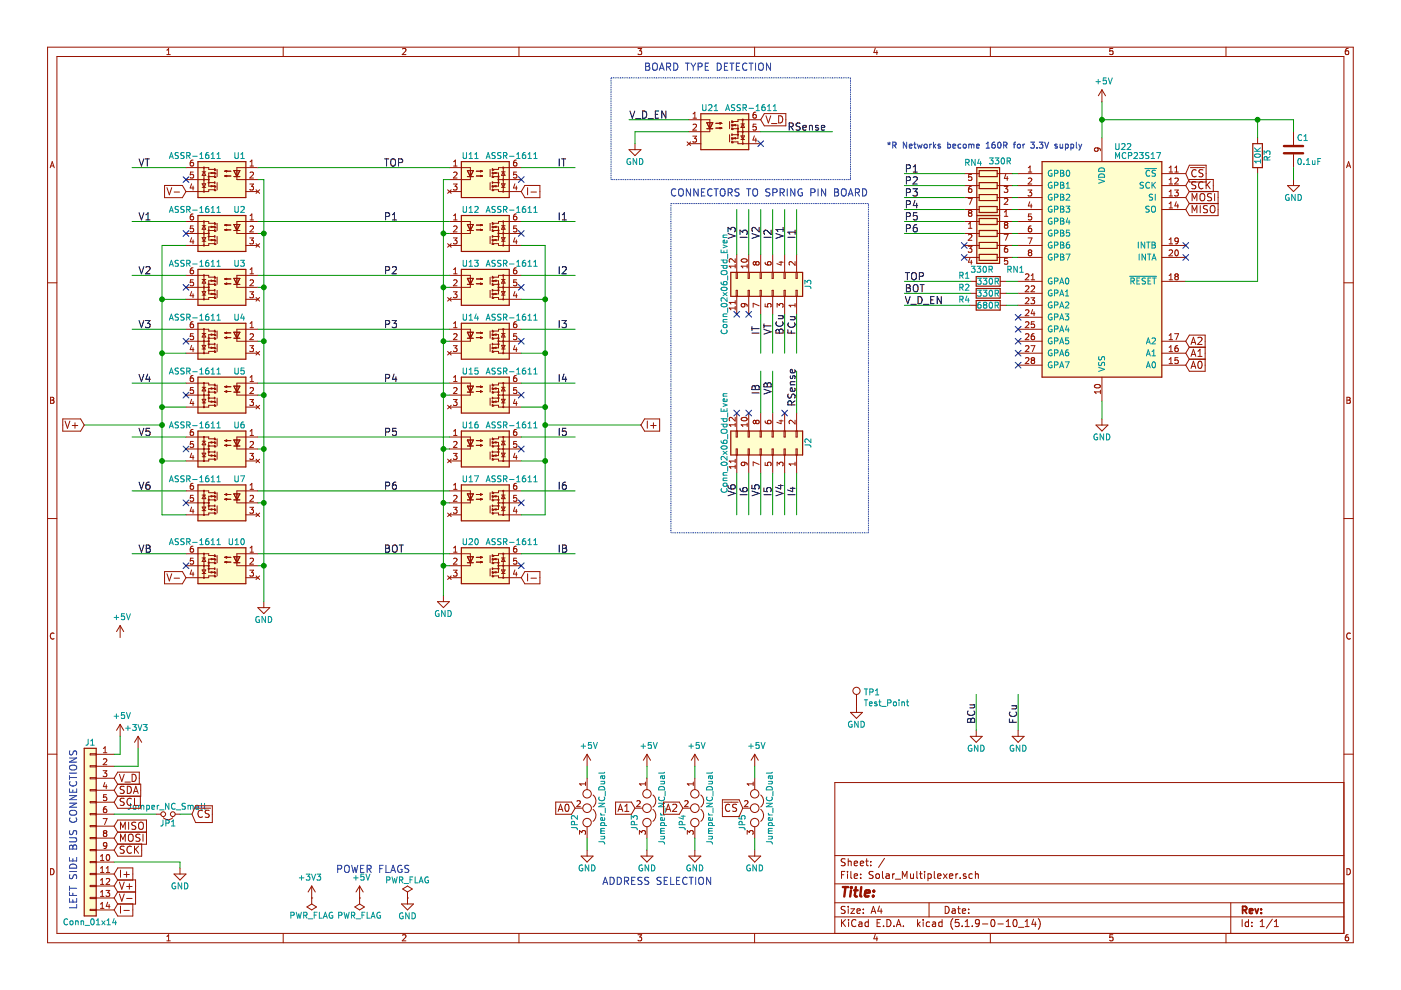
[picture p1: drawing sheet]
EESchema Schematic File Version 4
EELAYER 30 0
EELAYER END
$Descr A4 11693 8268
encoding utf-8
Sheet 1 1
Title ""
Date ""
Rev ""
Comp ""
Comment1 ""
Comment2 ""
Comment3 ""
Comment4 ""
$EndDescr
$Comp
L power:GND #PWR01
U 1 1
P 4900 7100
F 0 "#PWR01" H 4900 6850 50  0001 C CNN
F 1 "GND" H 4900 6950 50  0000 C CNN
F 2 "" H 4900 7100 50  0000 C CNN
F 3 "" H 4900 7100 50  0000 C CNN
	1    4900 7100
	-1   0    0    -1  
$EndComp
Text GLabel 4800 6750 0    60   Input ~ 0
A0
$Comp
L power:GND #PWR03
U 1 1
P 5400 7100
F 0 "#PWR03" H 5400 6850 50  0001 C CNN
F 1 "GND" H 5400 6950 50  0000 C CNN
F 2 "" H 5400 7100 50  0000 C CNN
F 3 "" H 5400 7100 50  0000 C CNN
	1    5400 7100
	-1   0    0    -1  
$EndComp
Text GLabel 5300 6750 0    60   Input ~ 0
A1
$Comp
L power:GND #PWR05
U 1 1
P 5800 7100
F 0 "#PWR05" H 5800 6850 50  0001 C CNN
F 1 "GND" H 5800 6950 50  0000 C CNN
F 2 "" H 5800 7100 50  0000 C CNN
F 3 "" H 5800 7100 50  0000 C CNN
	1    5800 7100
	-1   0    0    -1  
$EndComp
Text GLabel 5700 6750 0    60   Input ~ 0
A2
Text Notes 5950 7400 2    60   ~ 0
ADDRESS SELECTION
$Comp
L power:GND #PWR07
U 1 1
P 3400 7500
F 0 "#PWR07" H 3400 7250 50  0001 C CNN
F 1 "GND" H 3400 7350 50  0000 C CNN
F 2 "" H 3400 7500 50  0000 C CNN
F 3 "" H 3400 7500 50  0000 C CNN
	1    3400 7500
	1    0    0    -1  
$EndComp
$Comp
L power:PWR_FLAG #FLG09
U 1 1
P 3000 7500
F 0 "#FLG09" H 3000 7575 50  0001 C CNN
F 1 "PWR_FLAG" H 3000 7650 50  0000 C CNN
F 2 "" H 3000 7500 50  0000 C CNN
F 3 "" H 3000 7500 50  0000 C CNN
	1    3000 7500
	-1   0    0    1   
$EndComp
$Comp
L power:PWR_FLAG #FLG010
U 1 1
P 3400 7500
F 0 "#FLG010" H 3400 7575 50  0001 C CNN
F 1 "PWR_FLAG" H 3400 7650 50  0000 C CNN
F 2 "" H 3400 7500 50  0000 C CNN
F 3 "" H 3400 7500 50  0000 C CNN
	1    3400 7500
	1    0    0    -1  
$EndComp
Text Notes 2800 7300 0    60   ~ 0
POWER FLAGS
$Comp
L power:PWR_FLAG #FLG011
U 1 1
P 2600 7500
F 0 "#FLG011" H 2600 7575 50  0001 C CNN
F 1 "PWR_FLAG" H 2600 7650 50  0000 C CNN
F 2 "" H 2600 7500 50  0000 C CNN
F 3 "" H 2600 7500 50  0000 C CNN
	1    2600 7500
	1    0    0    1   
$EndComp
$Comp
L power:+3V3 #PWR012
U 1 1
P 2600 7500
F 0 "#PWR012" H 2600 7350 50  0001 C CNN
F 1 "+3V3" H 2615 7673 50  0000 C CNN
F 2 "" H 2600 7500 50  0001 C CNN
F 3 "" H 2600 7500 50  0001 C CNN
	1    2600 7500
	-1   0    0    -1  
$EndComp
$Comp
L Interface_Expansion:MCP23S17_SP U22
U 1 1
P 9200 2250
F 0 "U22" H 9100 3275 50  0000 R CNN
F 1 "MCP23S17" H 9100 3200 50  0000 R CNN
F 2 "Package_DIP:DIP-28_W7.62mm" H 9250 1300 50  0001 L CNN
F 3 "" H 9450 3250 50  0001 C CNN
F 4 "1292238" H -750 150 50  0001 C CNN "farnellCode"
	1    9200 2250
	-1   0    0    -1  
$EndComp
$Comp
L solar_mux_1-rescue:ASSR-1611-myParts-solar_mux-rescue U7
U 1 1
P 1850 4200
F 0 "U7" H 1650 4400 50  0000 L CNN
F 1 "ASSR-1611" H 1850 4400 50  0000 L CNN
F 2 "Package_DIP:DIP-6_W7.62mm" H 1650 4000 50  0001 L CIN
F 3 "" H 1800 4250 50  0001 L CNN
F 4 "1708441" H 0   0   50  0001 C CNN "farnellCode"
	1    1850 4200
	-1   0    0    -1  
$EndComp
$Comp
L solar_mux_1-rescue:ASSR-1611-myParts-solar_mux-rescue U10
U 1 1
P 1850 4725
F 0 "U10" H 1650 4925 50  0000 L CNN
F 1 "ASSR-1611" H 1850 4925 50  0000 L CNN
F 2 "Package_DIP:DIP-6_W7.62mm" H 1650 4525 50  0001 L CIN
F 3 "" H 1800 4775 50  0001 L CNN
F 4 "1708441" H 0   -825 50  0001 C CNN "farnellCode"
	1    1850 4725
	-1   0    0    -1  
$EndComp
$Comp
L solar_mux_1-rescue:ASSR-1611-myParts-solar_mux-rescue U6
U 1 1
P 1850 3750
F 0 "U6" H 1650 3950 50  0000 L CNN
F 1 "ASSR-1611" H 1850 3950 50  0000 L CNN
F 2 "Package_DIP:DIP-6_W7.62mm" H 1650 3550 50  0001 L CIN
F 3 "" H 1800 3800 50  0001 L CNN
F 4 "1708441" H 0   0   50  0001 C CNN "farnellCode"
	1    1850 3750
	-1   0    0    -1  
$EndComp
$Comp
L solar_mux_1-rescue:ASSR-1611-myParts-solar_mux-rescue U3
U 1 1
P 1850 2400
F 0 "U3" H 1650 2600 50  0000 L CNN
F 1 "ASSR-1611" H 1850 2600 50  0000 L CNN
F 2 "Package_DIP:DIP-6_W7.62mm" H 1650 2200 50  0001 L CIN
F 3 "" H 1800 2450 50  0001 L CNN
F 4 "1708441" H 0   0   50  0001 C CNN "farnellCode"
	1    1850 2400
	-1   0    0    -1  
$EndComp
$Comp
L solar_mux_1-rescue:ASSR-1611-myParts-solar_mux-rescue U2
U 1 1
P 1850 1950
F 0 "U2" H 1650 2150 50  0000 L CNN
F 1 "ASSR-1611" H 1850 2150 50  0000 L CNN
F 2 "Package_DIP:DIP-6_W7.62mm" H 1650 1750 50  0001 L CIN
F 3 "" H 1800 2000 50  0001 L CNN
F 4 "1708441" H 0   0   50  0001 C CNN "farnellCode"
	1    1850 1950
	-1   0    0    -1  
$EndComp
$Comp
L solar_mux_1-rescue:ASSR-1611-myParts-solar_mux-rescue U5
U 1 1
P 1850 3300
F 0 "U5" H 1650 3500 50  0000 L CNN
F 1 "ASSR-1611" H 1850 3500 50  0000 L CNN
F 2 "Package_DIP:DIP-6_W7.62mm" H 1650 3100 50  0001 L CIN
F 3 "" H 1800 3350 50  0001 L CNN
F 4 "1708441" H 0   0   50  0001 C CNN "farnellCode"
	1    1850 3300
	-1   0    0    -1  
$EndComp
$Comp
L solar_mux_1-rescue:ASSR-1611-myParts-solar_mux-rescue U4
U 1 1
P 1850 2850
F 0 "U4" H 1650 3050 50  0000 L CNN
F 1 "ASSR-1611" H 1850 3050 50  0000 L CNN
F 2 "Package_DIP:DIP-6_W7.62mm" H 1650 2650 50  0001 L CIN
F 3 "" H 1800 2900 50  0001 L CNN
F 4 "1708441" H 0   0   50  0001 C CNN "farnellCode"
	1    1850 2850
	-1   0    0    -1  
$EndComp
$Comp
L solar_mux_1-rescue:ASSR-1611-myParts-solar_mux-rescue U1
U 1 1
P 1850 1500
F 0 "U1" H 1650 1700 50  0000 L CNN
F 1 "ASSR-1611" H 1850 1700 50  0000 L CNN
F 2 "Package_DIP:DIP-6_W7.62mm" H 1650 1300 50  0001 L CIN
F 3 "" H 1800 1550 50  0001 L CNN
F 4 "1708441" H 0   0   50  0001 C CNN "farnellCode"
	1    1850 1500
	-1   0    0    -1  
$EndComp
$Comp
L solar_mux_1-rescue:ASSR-1611-myParts-solar_mux-rescue U17
U 1 1
P 4050 4200
F 0 "U17" H 3850 4400 50  0000 L CNN
F 1 "ASSR-1611" H 4050 4400 50  0000 L CNN
F 2 "Package_DIP:DIP-6_W7.62mm" H 3850 4000 50  0001 L CIN
F 3 "" H 4000 4250 50  0001 L CNN
F 4 "1708441" H 0   0   50  0001 C CNN "farnellCode"
	1    4050 4200
	1    0    0    -1  
$EndComp
$Comp
L solar_mux_1-rescue:ASSR-1611-myParts-solar_mux-rescue U20
U 1 1
P 4050 4725
F 0 "U20" H 3850 4925 50  0000 L CNN
F 1 "ASSR-1611" H 4050 4925 50  0000 L CNN
F 2 "Package_DIP:DIP-6_W7.62mm" H 3850 4525 50  0001 L CIN
F 3 "" H 4000 4775 50  0001 L CNN
F 4 "1708441" H 0   -825 50  0001 C CNN "farnellCode"
	1    4050 4725
	1    0    0    -1  
$EndComp
$Comp
L solar_mux_1-rescue:ASSR-1611-myParts-solar_mux-rescue U16
U 1 1
P 4050 3750
F 0 "U16" H 3850 3950 50  0000 L CNN
F 1 "ASSR-1611" H 4050 3950 50  0000 L CNN
F 2 "Package_DIP:DIP-6_W7.62mm" H 3850 3550 50  0001 L CIN
F 3 "" H 4000 3800 50  0001 L CNN
F 4 "1708441" H 0   0   50  0001 C CNN "farnellCode"
	1    4050 3750
	1    0    0    -1  
$EndComp
$Comp
L solar_mux_1-rescue:ASSR-1611-myParts-solar_mux-rescue U13
U 1 1
P 4050 2400
F 0 "U13" H 3850 2600 50  0000 L CNN
F 1 "ASSR-1611" H 4050 2600 50  0000 L CNN
F 2 "Package_DIP:DIP-6_W7.62mm" H 3850 2200 50  0001 L CIN
F 3 "" H 4000 2450 50  0001 L CNN
F 4 "1708441" H 0   0   50  0001 C CNN "farnellCode"
	1    4050 2400
	1    0    0    -1  
$EndComp
$Comp
L solar_mux_1-rescue:ASSR-1611-myParts-solar_mux-rescue U12
U 1 1
P 4050 1950
F 0 "U12" H 3850 2150 50  0000 L CNN
F 1 "ASSR-1611" H 4050 2150 50  0000 L CNN
F 2 "Package_DIP:DIP-6_W7.62mm" H 3850 1750 50  0001 L CIN
F 3 "" H 4000 2000 50  0001 L CNN
F 4 "1708441" H 0   0   50  0001 C CNN "farnellCode"
	1    4050 1950
	1    0    0    -1  
$EndComp
$Comp
L solar_mux_1-rescue:ASSR-1611-myParts-solar_mux-rescue U15
U 1 1
P 4050 3300
F 0 "U15" H 3850 3500 50  0000 L CNN
F 1 "ASSR-1611" H 4050 3500 50  0000 L CNN
F 2 "Package_DIP:DIP-6_W7.62mm" H 3850 3100 50  0001 L CIN
F 3 "" H 4000 3350 50  0001 L CNN
F 4 "1708441" H 0   0   50  0001 C CNN "farnellCode"
	1    4050 3300
	1    0    0    -1  
$EndComp
$Comp
L solar_mux_1-rescue:ASSR-1611-myParts-solar_mux-rescue U14
U 1 1
P 4050 2850
F 0 "U14" H 3850 3050 50  0000 L CNN
F 1 "ASSR-1611" H 4050 3050 50  0000 L CNN
F 2 "Package_DIP:DIP-6_W7.62mm" H 3850 2650 50  0001 L CIN
F 3 "" H 4000 2900 50  0001 L CNN
F 4 "1708441" H 0   0   50  0001 C CNN "farnellCode"
	1    4050 2850
	1    0    0    -1  
$EndComp
$Comp
L solar_mux_1-rescue:ASSR-1611-myParts-solar_mux-rescue U11
U 1 1
P 4050 1500
F 0 "U11" H 3850 1700 50  0000 L CNN
F 1 "ASSR-1611" H 4050 1700 50  0000 L CNN
F 2 "Package_DIP:DIP-6_W7.62mm" H 3850 1300 50  0001 L CIN
F 3 "" H 4000 1550 50  0001 L CNN
F 4 "1708441" H 0   0   50  0001 C CNN "farnellCode"
	1    4050 1500
	1    0    0    -1  
$EndComp
$Comp
L Connector_Generic:Conn_02x06_Odd_Even J2
U 1 1
P 6450 3750
F 0 "J2" H 6500 4050 50  0000 C CNN
F 1 "Conn_02x06_Odd_Even" H 6500 3350 50  0000 C CNN
F 2 "Connector_PinHeader_2.54mm:PinHeader_2x06_P2.54mm_Vertical" H 6450 3750 50  0001 C CNN
F 3 "" H 6450 3750 50  0001 C CNN
F 4 "ESQ-106-44-G-D-004" H -1400 -650 50  0001 C CNN "samtec"
	1    6450 3750
	0    1    -1   0   
$EndComp
Text Label 6150 4150 1    60   ~ 0
V6
Text Label 6250 4150 1    60   ~ 0
I6
Text Label 6350 4150 1    60   ~ 0
V5
Text Label 6450 4150 1    60   ~ 0
I5
Text Label 6550 4150 1    60   ~ 0
V4
Text Label 6650 4150 1    60   ~ 0
I4
Text Label 6350 3300 1    60   ~ 0
IB
Text Label 6450 3300 1    60   ~ 0
VB
Text Label 6650 3400 1    60   ~ 0
RSense
Text Label 6150 2000 1    60   ~ 0
V3
Text Label 6250 2000 1    60   ~ 0
I3
Text Label 6350 2000 1    60   ~ 0
V2
Text Label 6550 2000 1    60   ~ 0
V1
Text Label 6650 2000 1    60   ~ 0
I1
Text Label 6450 2800 1    60   ~ 0
VT
Text Label 6550 2800 1    60   ~ 0
BCu
Text Label 6650 2800 1    60   ~ 0
FCu
Text GLabel 9900 1750 2    60   Input ~ 0
MISO
Text GLabel 9900 1650 2    60   Input ~ 0
MOSI
Text GLabel 9900 1550 2    60   Input ~ 0
SCK
Text GLabel 9900 1450 2    60   Input ~ 0
~CS
$Comp
L power:GND #PWR013
U 1 1
P 6300 7100
F 0 "#PWR013" H 6300 6850 50  0001 C CNN
F 1 "GND" H 6300 6950 50  0000 C CNN
F 2 "" H 6300 7100 50  0000 C CNN
F 3 "" H 6300 7100 50  0000 C CNN
	1    6300 7100
	-1   0    0    -1  
$EndComp
Text GLabel 6200 6750 0    60   Input ~ 0
~CS
NoConn ~ 9900 2050
NoConn ~ 9900 2150
$Comp
L Device:C C1
U 1 1
P 10800 1250
F 0 "C1" H 10825 1350 50  0000 L CNN
F 1 "0.1uF" H 10825 1150 50  0000 L CNN
F 2 "Capacitor_THT:CP_Radial_D8.0mm_P2.50mm" H 10838 1100 50  0001 C CNN
F 3 "" H 10800 1250 50  0001 C CNN
F 4 "1759312" H -100 300 50  0001 C CNN "farnellCode"
	1    10800 1250
	1    0    0    -1  
$EndComp
Text GLabel 9900 3050 2    60   Input ~ 0
A0
Text GLabel 9900 2950 2    60   Input ~ 0
A1
Text GLabel 9900 2850 2    60   Input ~ 0
A2
$Comp
L power:GND #PWR015
U 1 1
P 10800 1500
F 0 "#PWR015" H 10800 1250 50  0001 C CNN
F 1 "GND" H 10800 1350 50  0000 C CNN
F 2 "" H 10800 1500 50  0000 C CNN
F 3 "" H 10800 1500 50  0000 C CNN
	1    10800 1500
	1    0    0    -1  
$EndComp
$Comp
L power:GND #PWR017
U 1 1
P 9200 3500
F 0 "#PWR017" H 9200 3250 50  0001 C CNN
F 1 "GND" H 9200 3350 50  0000 C CNN
F 2 "" H 9200 3500 50  0000 C CNN
F 3 "" H 9200 3500 50  0000 C CNN
	1    9200 3500
	1    0    0    -1  
$EndComp
NoConn ~ 8500 2650
NoConn ~ 8500 2750
NoConn ~ 8500 2850
NoConn ~ 8500 2950
NoConn ~ 8500 3050
Text Label 7550 2450 0    60   ~ 0
BOT
Text Label 7550 2350 0    60   ~ 0
TOP
Text Label 7550 1450 0    60   ~ 0
P1
Text Label 7550 1550 0    60   ~ 0
P2
Text Label 7550 1650 0    60   ~ 0
P3
Text Label 7550 1750 0    60   ~ 0
P4
Text Label 7550 1850 0    60   ~ 0
P5
Text Label 7550 1950 0    60   ~ 0
P6
$Comp
L power:GND #PWR021
U 1 1
P 2200 5025
F 0 "#PWR021" H 2200 4775 50  0001 C CNN
F 1 "GND" H 2200 4875 50  0000 C CNN
F 2 "" H 2200 5025 50  0000 C CNN
F 3 "" H 2200 5025 50  0000 C CNN
	1    2200 5025
	1    0    0    -1  
$EndComp
NoConn ~ 4350 1500
NoConn ~ 4350 1950
NoConn ~ 4350 2400
NoConn ~ 4350 2850
NoConn ~ 4350 3300
NoConn ~ 4350 3750
NoConn ~ 4350 4200
NoConn ~ 4350 4725
NoConn ~ 1550 4725
NoConn ~ 1550 4200
NoConn ~ 1550 3750
NoConn ~ 1550 3300
NoConn ~ 1550 2850
NoConn ~ 1550 2400
NoConn ~ 1550 1950
NoConn ~ 1550 1500
Wire Wire Line
	6350 3450 6350 3100
Wire Wire Line
	6450 3450 6450 3100
Wire Wire Line
	6650 3450 6650 3100
Wire Wire Line
	6150 3950 6150 4300
Wire Wire Line
	6250 3950 6250 4300
Wire Wire Line
	6350 3950 6350 4300
Wire Wire Line
	6450 3950 6450 4300
Wire Wire Line
	6550 3950 6550 4300
Wire Wire Line
	6650 3950 6650 4300
Wire Wire Line
	6150 2125 6150 1750
Wire Wire Line
	6250 2125 6250 1750
Wire Wire Line
	6350 2125 6350 1750
Wire Wire Line
	6450 2125 6450 1750
Wire Wire Line
	6550 2125 6550 1750
Wire Wire Line
	6650 2125 6650 1750
Wire Wire Line
	6350 2625 6350 2950
Wire Wire Line
	6450 2625 6450 2950
Wire Wire Line
	6550 2625 6550 2950
Wire Wire Line
	6650 2625 6650 2950
Wire Wire Line
	10800 1400 10800 1500
Wire Wire Line
	10800 1000 10800 1100
Wire Wire Line
	9200 850  9200 1000
Connection ~ 9200 1000
Wire Wire Line
	9200 3350 9200 3500
Connection ~ 10500 1000
Wire Wire Line
	8500 2150 8450 2150
Wire Wire Line
	8500 2050 8450 2050
Wire Wire Line
	8500 1950 8450 1950
Wire Wire Line
	8500 1850 8450 1850
Wire Wire Line
	8500 1750 8450 1750
Wire Wire Line
	8500 1650 8450 1650
Wire Wire Line
	8500 1550 8450 1550
Wire Wire Line
	8500 1450 8450 1450
Wire Wire Line
	2150 1400 3750 1400
Wire Wire Line
	2150 1850 3750 1850
Wire Wire Line
	2150 2300 3750 2300
Wire Wire Line
	2150 2750 3750 2750
Wire Wire Line
	2150 3200 3750 3200
Wire Wire Line
	2150 3650 3750 3650
Wire Wire Line
	2150 4100 3750 4100
Wire Wire Line
	2150 4625 3750 4625
Text Label 3200 1400 0    60   ~ 0
TOP
Text Label 3200 4625 0    60   ~ 0
BOT
Text Label 3200 1850 0    60   ~ 0
P1
Text Label 3200 2750 0    60   ~ 0
P3
Text Label 3200 2300 0    60   ~ 0
P2
Text Label 3200 3200 0    60   ~ 0
P4
Text Label 3200 3650 0    60   ~ 0
P5
Text Label 3200 4100 0    60   ~ 0
P6
Text GLabel 4350 4825 2    60   Input ~ 0
I-
Text GLabel 4350 1600 2    60   Input ~ 0
I-
Text GLabel 1550 4825 0    60   Input ~ 0
V-
Text GLabel 1550 1600 0    60   Input ~ 0
V-
Wire Wire Line
	4350 1400 4800 1400
Wire Wire Line
	4350 1850 4800 1850
Wire Wire Line
	4350 2300 4800 2300
Wire Wire Line
	4350 2750 4800 2750
Wire Wire Line
	4350 3200 4800 3200
Wire Wire Line
	4350 3650 4800 3650
Wire Wire Line
	4350 4100 4800 4100
Wire Wire Line
	4350 4625 4800 4625
Wire Wire Line
	1550 1400 1100 1400
Wire Wire Line
	1550 1850 1100 1850
Wire Wire Line
	1550 2300 1100 2300
Wire Wire Line
	1550 2750 1100 2750
Wire Wire Line
	1550 3200 1100 3200
Wire Wire Line
	1550 3650 1100 3650
Wire Wire Line
	1550 4100 1100 4100
Wire Wire Line
	1550 4625 1100 4625
Wire Wire Line
	4550 2050 4350 2050
Wire Wire Line
	1550 2050 1350 2050
Wire Wire Line
	1350 2050 1350 2500
Wire Wire Line
	4350 2500 4550 2500
Connection ~ 4550 2500
Wire Wire Line
	4350 2950 4550 2950
Connection ~ 4550 2950
Wire Wire Line
	4350 3400 4550 3400
Connection ~ 4550 3400
Wire Wire Line
	4350 3850 4550 3850
Connection ~ 4550 3850
Wire Wire Line
	4350 4300 4550 4300
Wire Wire Line
	1550 2500 1350 2500
Connection ~ 1350 2500
Wire Wire Line
	1350 2950 1550 2950
Connection ~ 1350 2950
Wire Wire Line
	1550 3400 1350 3400
Connection ~ 1350 3400
Wire Wire Line
	1550 3850 1350 3850
Connection ~ 1350 3850
Wire Wire Line
	1550 4300 1350 4300
Text Label 7550 2550 0    60   ~ 0
V_D_EN
Text GLabel 1600 6800 2    60   Input ~ 0
~CS
Text GLabel 950  6900 2    60   Input ~ 0
MISO
Text GLabel 950  7000 2    60   Input ~ 0
MOSI
Text GLabel 950  7100 2    60   Input ~ 0
SCK
Text GLabel 950  7500 2    60   Input ~ 0
V-
Text GLabel 950  7300 2    60   Input ~ 0
I+
Text GLabel 950  7600 2    60   Input ~ 0
I-
Text GLabel 950  7400 2    60   Input ~ 0
V+
$Comp
L power:GND #PWR022
U 1 1
P 1500 7250
F 0 "#PWR022" H 1500 7000 50  0001 C CNN
F 1 "GND" H 1500 7100 50  0000 C CNN
F 2 "" H 1500 7250 50  0000 C CNN
F 3 "" H 1500 7250 50  0000 C CNN
	1    1500 7250
	-1   0    0    -1  
$EndComp
$Comp
L power:+3V3 #PWR024
U 1 1
P 1150 6250
F 0 "#PWR024" H 1150 6100 50  0001 C CNN
F 1 "+3V3" H 1165 6423 50  0000 C CNN
F 2 "" H 1150 6250 50  0001 C CNN
F 3 "" H 1150 6250 50  0001 C CNN
	1    1150 6250
	-1   0    0    -1  
$EndComp
Text GLabel 950  6700 2    60   Input ~ 0
SCL
Text GLabel 950  6600 2    60   Input ~ 0
SDA
Wire Wire Line
	950  6400 1150 6400
Wire Wire Line
	1150 6400 1150 6250
Wire Wire Line
	950  6300 1000 6300
Wire Wire Line
	950  7200 1500 7200
Wire Wire Line
	1500 7200 1500 7250
Wire Wire Line
	950  6800 1300 6800
Wire Wire Line
	1500 6800 1600 6800
$Comp
L Connector_Generic:Conn_01x14 J1
U 1 1
P 750 6900
F 0 "J1" H 750 7600 50  0000 C CNN
F 1 "Conn_01x14" H 750 6100 50  0000 C CNN
F 2 "Connector_PinHeader_2.54mm:PinHeader_1x14_P2.54mm_Vertical" H 750 6900 50  0001 C CNN
F 3 "" H 750 6900 50  0001 C CNN
F 4 "2037821" H 0   0   50  0001 C CNN "farnellCode"
	1    750  6900
	-1   0    0    -1  
$EndComp
Text GLabel 950  6500 2    60   Input ~ 0
V_D
$Comp
L solar_mux_1-rescue:ASSR-1611-myParts-solar_mux-rescue U21
U 1 1
P 6050 1100
F 0 "U21" H 5850 1300 50  0000 L CNN
F 1 "ASSR-1611" H 6050 1300 50  0000 L CNN
F 2 "Package_DIP:DIP-6_W7.62mm" H 5850 900 50  0001 L CIN
F 3 "" H 6000 1150 50  0001 L CNN
F 4 "1708441" H 0   0   50  0001 C CNN "farnellCode"
	1    6050 1100
	1    0    0    -1  
$EndComp
Wire Wire Line
	5750 1000 5250 1000
Text Label 5250 1000 0    60   ~ 0
V_D_EN
NoConn ~ 6350 1200
$Comp
L Device:Jumper_NC_Small JP1
U 1 1
P 1400 6800
F 0 "JP1" H 1400 6880 50  0000 C CNN
F 1 "Jumper_NC_Small" H 1410 6740 50  0000 C CNN
F 2 "Jumper:SolderJumper-2_P1.3mm_Open_RoundedPad1.0x1.5mm" H 1400 6800 50  0001 C CNN
F 3 "" H 1400 6800 50  0001 C CNN
	1    1400 6800
	-1   0    0    1   
$EndComp
$Comp
L Device:Jumper_NC_Dual JP5
U 1 1
P 6300 6750
F 0 "JP5" H 6350 6650 50  0000 L CNN
F 1 "Jumper_NC_Dual" H 6300 6850 50  0000 C BNN
F 2 "Jumper:SolderJumper-3_P1.3mm_Open_RoundedPad1.0x1.5mm_NumberLabels" H 6300 6750 50  0001 C CNN
F 3 "" H 6300 6750 50  0001 C CNN
	1    6300 6750
	0    1    1    0   
$EndComp
Wire Wire Line
	6300 6400 6300 6500
Wire Wire Line
	6300 7000 6300 7100
$Comp
L Device:Jumper_NC_Dual JP4
U 1 1
P 5800 6750
F 0 "JP4" H 5850 6650 50  0000 L CNN
F 1 "Jumper_NC_Dual" H 5800 6850 50  0000 C BNN
F 2 "Jumper:SolderJumper-3_P1.3mm_Open_RoundedPad1.0x1.5mm_NumberLabels" H 5800 6750 50  0001 C CNN
F 3 "" H 5800 6750 50  0001 C CNN
	1    5800 6750
	0    1    1    0   
$EndComp
Wire Wire Line
	5800 6500 5800 6400
Wire Wire Line
	5800 7000 5800 7100
$Comp
L Device:Jumper_NC_Dual JP3
U 1 1
P 5400 6750
F 0 "JP3" H 5450 6650 50  0000 L CNN
F 1 "Jumper_NC_Dual" H 5400 6850 50  0000 C BNN
F 2 "Jumper:SolderJumper-3_P1.3mm_Open_RoundedPad1.0x1.5mm_NumberLabels" H 5400 6750 50  0001 C CNN
F 3 "" H 5400 6750 50  0001 C CNN
	1    5400 6750
	0    1    1    0   
$EndComp
$Comp
L Device:Jumper_NC_Dual JP2
U 1 1
P 4900 6750
F 0 "JP2" H 4950 6650 50  0000 L CNN
F 1 "Jumper_NC_Dual" H 4900 6850 50  0000 C BNN
F 2 "Jumper:SolderJumper-3_P1.3mm_Open_RoundedPad1.0x1.5mm_NumberLabels" H 4900 6750 50  0001 C CNN
F 3 "" H 4900 6750 50  0001 C CNN
	1    4900 6750
	0    1    1    0   
$EndComp
Wire Wire Line
	4900 6500 4900 6400
Wire Wire Line
	4900 7000 4900 7100
Wire Wire Line
	5400 7100 5400 7000
Wire Wire Line
	5400 6500 5400 6400
Text GLabel 6350 1000 2    60   Input ~ 0
V_D
Text Notes 6450 600  2    60   ~ 0
BOARD TYPE DETECTION
Text Notes 7250 1650 2    60   ~ 0
CONNECTORS TO SPRING PIN BOARD
Text Notes 650  7600 1    60   ~ 0
LEFT SIDE BUS CONNECTIONS
Text GLabel 5350 3550 2    60   Input ~ 0
I+
Wire Wire Line
	5350 3550 4550 3550
Connection ~ 4550 3550
Text GLabel 700  3550 0    60   Input ~ 0
V+
Wire Wire Line
	700  3550 1350 3550
Connection ~ 1350 3550
$Comp
L power:GND #PWR027
U 1 1
P 8150 6100
F 0 "#PWR027" H 8150 5850 50  0001 C CNN
F 1 "GND" H 8150 5950 50  0000 C CNN
F 2 "" H 8150 6100 50  0000 C CNN
F 3 "" H 8150 6100 50  0000 C CNN
	1    8150 6100
	1    0    0    -1  
$EndComp
$Comp
L power:GND #PWR028
U 1 1
P 8500 6100
F 0 "#PWR028" H 8500 5850 50  0001 C CNN
F 1 "GND" H 8500 5950 50  0000 C CNN
F 2 "" H 8500 6100 50  0000 C CNN
F 3 "" H 8500 6100 50  0000 C CNN
	1    8500 6100
	1    0    0    -1  
$EndComp
Wire Wire Line
	8150 6100 8150 5800
Wire Wire Line
	8500 6100 8500 5800
Text Label 8500 6050 1    60   ~ 0
FCu
Text Label 8150 6050 1    60   ~ 0
BCu
Text Label 4650 1850 0    60   ~ 0
I1
Text Label 4650 2300 0    60   ~ 0
I2
Text Label 4650 2750 0    60   ~ 0
I3
Text Label 4650 3650 0    60   ~ 0
I5
Text Label 4650 4100 0    60   ~ 0
I6
Text Label 4650 3200 0    60   ~ 0
I4
Text Label 1150 4100 0    60   ~ 0
V6
Text Label 1150 3650 0    60   ~ 0
V5
Text Label 1150 3200 0    60   ~ 0
V4
Text Label 1150 2750 0    60   ~ 0
V3
Text Label 1150 2300 0    60   ~ 0
V2
Text Label 1150 1850 0    60   ~ 0
V1
Text Label 1150 1400 0    60   ~ 0
VT
Text Label 4650 1400 0    60   ~ 0
IT
Text Label 4650 4625 0    60   ~ 0
IB
Text Label 1150 4625 0    60   ~ 0
VB
$Comp
L Device:R R3
U 1 1
P 10500 1300
F 0 "R3" V 10580 1300 50  0000 C CNN
F 1 "10K" V 10500 1300 50  0000 C CNN
F 2 "Resistor_THT:R_Axial_DIN0309_L9.0mm_D3.2mm_P15.24mm_Horizontal" V 10430 1300 50  0001 C CNN
F 3 "" H 10500 1300 50  0000 C CNN
F 4 "2826357" H -100 300 50  0001 C CNN "farnellCode"
	1    10500 1300
	1    0    0    -1  
$EndComp
Wire Wire Line
	10500 1150 10500 1000
Wire Wire Line
	3750 1500 3700 1500
Wire Wire Line
	2200 1500 2150 1500
Wire Wire Line
	3700 4975 3700 4725
Wire Wire Line
	3700 4725 3750 4725
Wire Wire Line
	2200 4725 2150 4725
Wire Wire Line
	2150 3750 2200 3750
Wire Wire Line
	3750 3750 3700 3750
$Comp
L power:GND #PWR010
U 1 1
P 5300 1200
F 0 "#PWR010" H 5300 950 50  0001 C CNN
F 1 "GND" H 5300 1050 50  0000 C CNN
F 2 "" H 5300 1200 50  0000 C CNN
F 3 "" H 5300 1200 50  0000 C CNN
	1    5300 1200
	1    0    0    -1  
$EndComp
$Comp
L Device:R_Pack04 RN4
U 1 1
P 8250 1550
F 0 "RN4" V 8438 1596 50  0000 L CNN
F 1 "330R" V 8450 1350 50  0000 L CNN
F 2 "Resistor_SMD:R_Array_Convex_4x1206" V 8525 1550 50  0001 C CNN
F 3 "" H 8250 1550 50  0001 C CNN
F 4 "744C083331JPCT-ND" H 8250 1550 60  0001 C CNN "digikey"
	1    8250 1550
	0    -1   -1   0   
$EndComp
$Comp
L Connector:TestPoint TP1
U 1 1
P 7150 5900
F 0 "TP1" H 7208 6020 50  0000 L CNN
F 1 "Test_Point" H 7208 5929 50  0000 L CNN
F 2 "TestPoint:TestPoint_Pad_2.5x2.5mm" H 7350 5900 50  0001 C CNN
F 3 "" H 7350 5900 50  0001 C CNN
F 4 "2293786" H 7150 5900 50  0001 C CNN "farnell code"
	1    7150 5900
	1    0    0    -1  
$EndComp
$Comp
L power:GND #PWR011
U 1 1
P 7150 5900
F 0 "#PWR011" H 7150 5650 50  0001 C CNN
F 1 "GND" H 7150 5750 50  0000 C CNN
F 2 "" H 7150 5900 50  0000 C CNN
F 3 "" H 7150 5900 50  0000 C CNN
	1    7150 5900
	1    0    0    -1  
$EndComp
Wire Wire Line
	9200 1000 9200 1150
Wire Wire Line
	10500 1000 10800 1000
Wire Wire Line
	4550 2500 4550 2050
Wire Wire Line
	4550 2950 4550 2500
Wire Wire Line
	4550 3400 4550 2950
Wire Wire Line
	4550 3850 4550 3550
Wire Wire Line
	4550 4300 4550 3850
Wire Wire Line
	1350 2500 1350 2950
Wire Wire Line
	1350 2950 1350 3400
Wire Wire Line
	1350 3400 1350 3550
Wire Wire Line
	1350 3850 1350 4300
Wire Wire Line
	4550 3550 4550 3400
Wire Wire Line
	1350 3550 1350 3850
Wire Notes Line
	5600 1700 7250 1700
Wire Notes Line
	7250 1700 7250 4450
Wire Notes Line
	7250 4450 5600 4450
Wire Notes Line
	5600 4450 5600 1700
Wire Notes Line
	7100 1500 5100 1500
Wire Notes Line
	5100 1500 5100 650 
Wire Notes Line
	5100 650  7100 650 
Wire Notes Line
	7100 650  7100 1500
Wire Wire Line
	9200 1000 10500 1000
Wire Wire Line
	10500 1450 10500 2350
Wire Wire Line
	9900 2350 10500 2350
NoConn ~ 6550 3450
Wire Wire Line
	6350 1100 6950 1100
Text Label 6900 1100 2    60   ~ 0
RSense
$Comp
L power:+5V #PWR0101
U 1 1
P 3000 7500
F 0 "#PWR0101" H 3000 7350 50  0001 C CNN
F 1 "+5V" H 3015 7673 50  0000 C CNN
F 2 "" H 3000 7500 50  0001 C CNN
F 3 "" H 3000 7500 50  0001 C CNN
	1    3000 7500
	1    0    0    -1  
$EndComp
$Comp
L power:+5V #PWR0102
U 1 1
P 1000 5325
F 0 "#PWR0102" H 1000 5175 50  0001 C CNN
F 1 "+5V" H 1015 5498 50  0000 C CNN
F 2 "" H 1000 5325 50  0001 C CNN
F 3 "" H 1000 5325 50  0001 C CNN
	1    1000 5325
	1    0    0    -1  
$EndComp
$Comp
L power:+5V #PWR0103
U 1 1
P 4900 6400
F 0 "#PWR0103" H 4900 6250 50  0001 C CNN
F 1 "+5V" H 4915 6573 50  0000 C CNN
F 2 "" H 4900 6400 50  0001 C CNN
F 3 "" H 4900 6400 50  0001 C CNN
	1    4900 6400
	1    0    0    -1  
$EndComp
$Comp
L power:+5V #PWR0104
U 1 1
P 5400 6400
F 0 "#PWR0104" H 5400 6250 50  0001 C CNN
F 1 "+5V" H 5415 6573 50  0000 C CNN
F 2 "" H 5400 6400 50  0001 C CNN
F 3 "" H 5400 6400 50  0001 C CNN
	1    5400 6400
	1    0    0    -1  
$EndComp
$Comp
L power:+5V #PWR0105
U 1 1
P 5800 6400
F 0 "#PWR0105" H 5800 6250 50  0001 C CNN
F 1 "+5V" H 5815 6573 50  0000 C CNN
F 2 "" H 5800 6400 50  0001 C CNN
F 3 "" H 5800 6400 50  0001 C CNN
	1    5800 6400
	1    0    0    -1  
$EndComp
$Comp
L power:+5V #PWR0106
U 1 1
P 6300 6400
F 0 "#PWR0106" H 6300 6250 50  0001 C CNN
F 1 "+5V" H 6315 6573 50  0000 C CNN
F 2 "" H 6300 6400 50  0001 C CNN
F 3 "" H 6300 6400 50  0001 C CNN
	1    6300 6400
	1    0    0    -1  
$EndComp
Wire Wire Line
	1000 6150 1000 6300
$Comp
L power:+5V #PWR0108
U 1 1
P 9200 850
F 0 "#PWR0108" H 9200 700 50  0001 C CNN
F 1 "+5V" H 9215 1023 50  0000 C CNN
F 2 "" H 9200 850 50  0001 C CNN
F 3 "" H 9200 850 50  0001 C CNN
	1    9200 850 
	1    0    0    -1  
$EndComp
$Comp
L Device:R_Pack04 RN1
U 1 1
P 8250 2050
F 0 "RN1" V 8450 2200 50  0000 L CNN
F 1 "330R" V 8450 1900 50  0000 L CNN
F 2 "Resistor_SMD:R_Array_Convex_4x1206" V 8525 2050 50  0001 C CNN
F 3 "" H 8250 2050 50  0001 C CNN
F 4 "744C083331JPCT-ND" H 8250 2050 60  0001 C CNN "digikey"
	1    8250 2050
	0    1    1    0   
$EndComp
Wire Wire Line
	2200 4200 2150 4200
Wire Wire Line
	2200 4200 2200 3750
Connection ~ 2200 3750
Wire Wire Line
	2200 3750 2200 3300
Connection ~ 2200 3300
Wire Wire Line
	2200 3300 2150 3300
Wire Wire Line
	2200 3300 2200 2850
Connection ~ 2200 2850
Wire Wire Line
	2200 2850 2150 2850
Wire Wire Line
	2200 2850 2200 2400
Connection ~ 2200 2400
Wire Wire Line
	2200 2400 2150 2400
Wire Wire Line
	2200 2400 2200 1950
Connection ~ 2200 1950
Wire Wire Line
	2200 1950 2150 1950
Wire Wire Line
	2200 1950 2200 1500
$Comp
L power:GND #PWR0109
U 1 1
P 3700 4975
F 0 "#PWR0109" H 3700 4725 50  0001 C CNN
F 1 "GND" H 3700 4825 50  0000 C CNN
F 2 "" H 3700 4975 50  0000 C CNN
F 3 "" H 3700 4975 50  0000 C CNN
	1    3700 4975
	1    0    0    -1  
$EndComp
Wire Wire Line
	3700 4200 3750 4200
Wire Wire Line
	3700 4200 3700 3750
Connection ~ 3700 3750
Wire Wire Line
	3700 3750 3700 3300
Connection ~ 3700 3300
Wire Wire Line
	3700 3300 3750 3300
Wire Wire Line
	3700 3300 3700 2850
Connection ~ 3700 2850
Wire Wire Line
	3700 2850 3750 2850
Wire Wire Line
	3700 2850 3700 2400
Connection ~ 3700 2400
Wire Wire Line
	3700 2400 3750 2400
Wire Wire Line
	3700 2400 3700 1950
Connection ~ 3700 1950
Wire Wire Line
	3700 1950 3750 1950
Wire Wire Line
	3700 1950 3700 1500
Wire Wire Line
	5300 1100 5750 1100
Wire Wire Line
	5300 1100 5300 1200
Text Notes 7400 1250 0    50   ~ 0
*R Networks become 160R for 3.3V supply
$Comp
L Device:R R1
U 1 1
P 8250 2350
F 0 "R1" V 8200 2150 50  0000 C CNN
F 1 "330R" V 8250 2350 50  0000 C CNN
F 2 "Resistor_THT:R_Axial_DIN0309_L9.0mm_D3.2mm_P15.24mm_Horizontal" V 8180 2350 50  0001 C CNN
F 3 "" H 8250 2350 50  0000 C CNN
F 4 "2073607" H -2350 1350 50  0001 C CNN "farnellCode"
	1    8250 2350
	0    1    1    0   
$EndComp
$Comp
L Device:R R2
U 1 1
P 8250 2450
F 0 "R2" V 8200 2250 50  0000 C CNN
F 1 "330R" V 8250 2450 50  0000 C CNN
F 2 "Resistor_THT:R_Axial_DIN0309_L9.0mm_D3.2mm_P15.24mm_Horizontal" V 8180 2450 50  0001 C CNN
F 3 "" H 8250 2450 50  0000 C CNN
F 4 "2073607" H -2350 1450 50  0001 C CNN "farnellCode"
	1    8250 2450
	0    1    1    0   
$EndComp
$Comp
L Device:R R4
U 1 1
P 8250 2550
F 0 "R4" V 8200 2350 50  0000 C CNN
F 1 "680R" V 8250 2550 50  0000 C CNN
F 2 "Resistor_THT:R_Axial_DIN0309_L9.0mm_D3.2mm_P15.24mm_Horizontal" V 8180 2550 50  0001 C CNN
F 3 "" H 8250 2550 50  0000 C CNN
F 4 "2694489" H -2350 1550 50  0001 C CNN "farnellCode"
	1    8250 2550
	0    1    1    0   
$EndComp
Wire Wire Line
	7550 2550 8100 2550
Wire Wire Line
	8400 2550 8500 2550
Wire Wire Line
	8400 2450 8500 2450
Wire Wire Line
	8400 2350 8500 2350
Wire Wire Line
	7550 2350 8100 2350
Wire Wire Line
	7550 2450 8100 2450
Wire Wire Line
	2200 4200 2200 4725
Connection ~ 2200 4200
Connection ~ 2200 4725
Wire Wire Line
	2200 4725 2200 5025
Wire Wire Line
	3700 4200 3700 4725
Connection ~ 3700 4200
Connection ~ 3700 4725
Text Label 6350 2800 1    60   ~ 0
IT
$Comp
L Connector_Generic:Conn_02x06_Odd_Even J3
U 1 1
P 6450 2425
F 0 "J3" H 6500 2725 50  0000 C CNN
F 1 "Conn_02x06_Odd_Even" H 6500 2025 50  0000 C CNN
F 2 "Connector_PinHeader_2.54mm:PinHeader_2x06_P2.54mm_Vertical" H 6450 2425 50  0001 C CNN
F 3 "" H 6450 2425 50  0001 C CNN
F 4 "1930232" H -1400 -625 50  0001 C CNN "FarnellPart"
	1    6450 2425
	0    1    -1   0   
$EndComp
NoConn ~ 6250 2625
NoConn ~ 6150 2625
NoConn ~ 6250 3450
NoConn ~ 6150 3450
Text Label 6450 2000 1    60   ~ 0
I2
NoConn ~ 8050 2050
NoConn ~ 8050 2150
$Comp
L power:+5V #PWR0107
U 1 1
P 1000 6150
F 0 "#PWR0107" H 1000 6000 50  0001 C CNN
F 1 "+5V" H 1015 6323 50  0000 C CNN
F 2 "" H 1000 6150 50  0001 C CNN
F 3 "" H 1000 6150 50  0001 C CNN
	1    1000 6150
	1    0    0    -1  
$EndComp
Wire Wire Line
	7550 1450 8050 1450
Wire Wire Line
	7550 1550 8050 1550
Wire Wire Line
	7550 1650 8050 1650
Wire Wire Line
	7550 1750 8050 1750
Wire Wire Line
	7550 1850 8050 1850
Wire Wire Line
	7550 1950 8050 1950
$EndSCHEMATC
